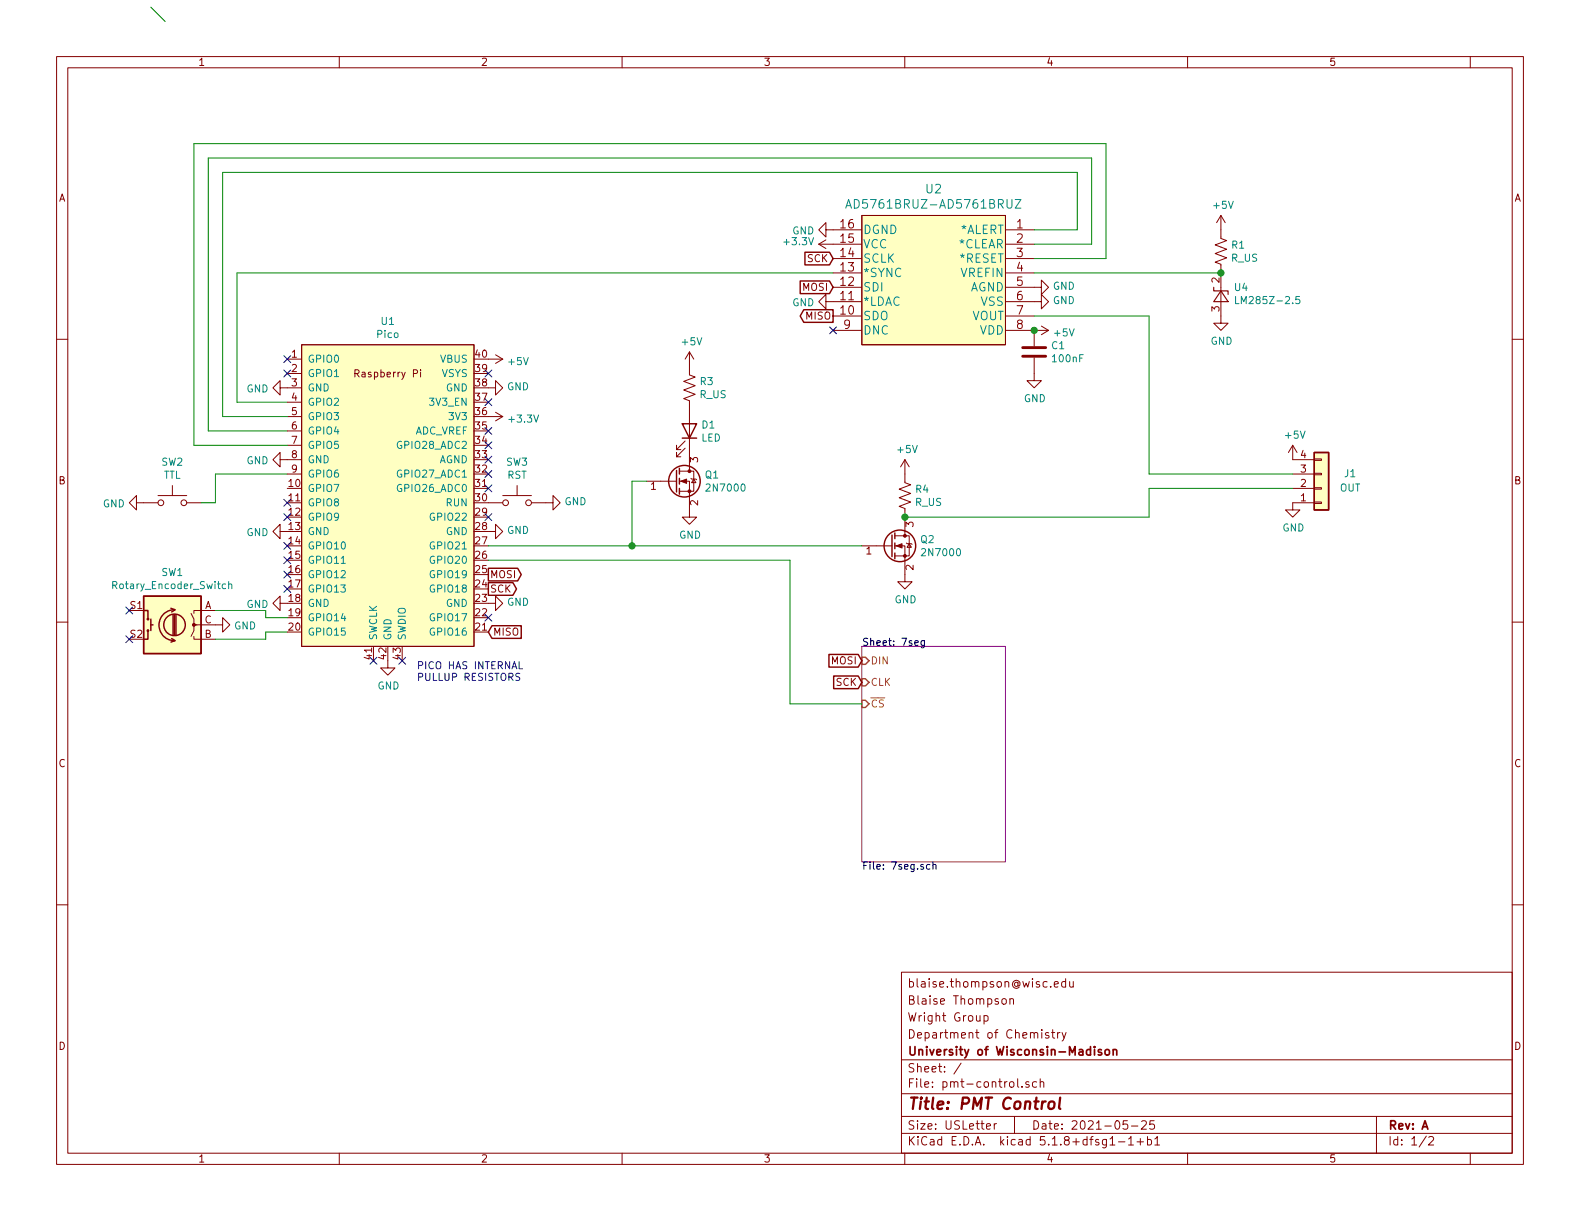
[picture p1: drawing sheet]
EESchema Schematic File Version 4
EELAYER 30 0
EELAYER END
$Descr USLetter 11000 8500
encoding utf-8
Sheet 1 2
Title "PMT Control"
Date "2021-05-25"
Rev "A"
Comp "University of Wisconsin-Madison"
Comment1 "Department of Chemistry"
Comment2 "Wright Group"
Comment3 "Blaise Thompson"
Comment4 "blaise.thompson@wisc.edu"
$EndDescr
$Comp
L Device:Rotary_Encoder_Switch SW1
U 1 1
P 1200 4350
F 0 "SW1" H 1200 4717 50  0000 C CNN
F 1 "Rotary_Encoder_Switch" H 1200 4626 50  0000 C CNN
F 2 "Rotary_Encoder:RotaryEncoder_Alps_EC11E-Switch_Vertical_H20mm" H 1050 4510 50  0001 C CNN
F 3 "~" H 1200 4610 50  0001 C CNN
	1    1200 4350
	-1   0    0    -1  
$EndComp
NoConn ~ 900  4250
NoConn ~ 900  4450
$Comp
L power:GND #PWR0107
U 1 1
P 1500 4350
F 0 "#PWR0107" H 1500 4100 50  0001 C CNN
F 1 "GND" V 1505 4222 50  0000 R CNN
F 2 "" H 1500 4350 50  0001 C CNN
F 3 "" H 1500 4350 50  0001 C CNN
	1    1500 4350
	0    -1   1    0   
$EndComp
$Sheet
S 6000 4500 1000 1500
U 60104CB0
F0 "7seg" 50
F1 "7seg.sch" 50
F2 "DIN" I L 6000 4600 50 
F3 "CLK" I L 6000 4750 50 
F4 "~CS~" I L 6000 4900 50 
$EndSheet
Text GLabel 6000 4750 0    50   Input ~ 0
SCK
Text GLabel 6000 4600 0    50   Input ~ 0
MOSI
$Comp
L Connector_Generic:Conn_01x04 J1
U 1 1
P 9200 3400
F 0 "J1" H 9400 3300 50  0000 C CNN
F 1 "OUT" H 9400 3400 50  0000 C CNN
F 2 "Connector_Molex:Molex_KK-254_AE-6410-04A_1x04_P2.54mm_Vertical" H 9200 3400 50  0001 C CNN
F 3 "~" H 9200 3400 50  0001 C CNN
	1    9200 3400
	1    0    0    1   
$EndComp
$Comp
L power:GND #PWR0101
U 1 1
P 9000 3500
F 0 "#PWR0101" H 9000 3250 50  0001 C CNN
F 1 "GND" H 9005 3327 50  0000 C CNN
F 2 "" H 9000 3500 50  0001 C CNN
F 3 "" H 9000 3500 50  0001 C CNN
	1    9000 3500
	1    0    0    -1  
$EndComp
$Comp
L power:+5V #PWR0102
U 1 1
P 9000 3200
F 0 "#PWR0102" H 9000 3050 50  0001 C CNN
F 1 "+5V" H 9015 3373 50  0000 C CNN
F 2 "" H 9000 3200 50  0001 C CNN
F 3 "" H 9000 3200 50  0001 C CNN
	1    9000 3200
	1    0    0    -1  
$EndComp
$Comp
L power:GND #PWR0103
U 1 1
P 3400 2700
F 0 "#PWR0103" H 3400 2450 50  0001 C CNN
F 1 "GND" V 3405 2572 50  0000 R CNN
F 2 "" H 3400 2700 50  0001 C CNN
F 3 "" H 3400 2700 50  0001 C CNN
	1    3400 2700
	0    -1   -1   0   
$EndComp
$Comp
L power:GND #PWR0104
U 1 1
P 3400 3700
F 0 "#PWR0104" H 3400 3450 50  0001 C CNN
F 1 "GND" V 3405 3572 50  0000 R CNN
F 2 "" H 3400 3700 50  0001 C CNN
F 3 "" H 3400 3700 50  0001 C CNN
	1    3400 3700
	0    -1   -1   0   
$EndComp
$Comp
L power:+3.3V #PWR0105
U 1 1
P 3400 2900
F 0 "#PWR0105" H 3400 2750 50  0001 C CNN
F 1 "+3.3V" V 3415 3028 50  0000 L CNN
F 2 "" H 3400 2900 50  0001 C CNN
F 3 "" H 3400 2900 50  0001 C CNN
	1    3400 2900
	0    1    1    0   
$EndComp
$Comp
L power:+5V #PWR0106
U 1 1
P 3400 2500
F 0 "#PWR0106" H 3400 2350 50  0001 C CNN
F 1 "+5V" V 3415 2628 50  0000 L CNN
F 2 "" H 3400 2500 50  0001 C CNN
F 3 "" H 3400 2500 50  0001 C CNN
	1    3400 2500
	0    1    1    0   
$EndComp
NoConn ~ 3400 2600
NoConn ~ 3400 2800
NoConn ~ 3400 3000
NoConn ~ 3400 3100
NoConn ~ 3400 3200
NoConn ~ 3400 3300
NoConn ~ 3400 3400
$Comp
L power:GND #PWR0108
U 1 1
P 3400 4200
F 0 "#PWR0108" H 3400 3950 50  0001 C CNN
F 1 "GND" V 3405 4072 50  0000 R CNN
F 2 "" H 3400 4200 50  0001 C CNN
F 3 "" H 3400 4200 50  0001 C CNN
	1    3400 4200
	0    -1   -1   0   
$EndComp
NoConn ~ 2000 4100
NoConn ~ 2000 4000
NoConn ~ 2000 3900
NoConn ~ 2000 3800
NoConn ~ 2000 3600
NoConn ~ 2000 3500
NoConn ~ 2000 2600
NoConn ~ 2000 2500
$Comp
L power:GND #PWR0109
U 1 1
P 2000 2700
F 0 "#PWR0109" H 2000 2450 50  0001 C CNN
F 1 "GND" V 2005 2572 50  0000 R CNN
F 2 "" H 2000 2700 50  0001 C CNN
F 3 "" H 2000 2700 50  0001 C CNN
	1    2000 2700
	0    1    1    0   
$EndComp
$Comp
L power:GND #PWR0110
U 1 1
P 2000 3200
F 0 "#PWR0110" H 2000 2950 50  0001 C CNN
F 1 "GND" V 2005 3072 50  0000 R CNN
F 2 "" H 2000 3200 50  0001 C CNN
F 3 "" H 2000 3200 50  0001 C CNN
	1    2000 3200
	0    1    1    0   
$EndComp
$Comp
L power:GND #PWR0112
U 1 1
P 2000 3700
F 0 "#PWR0112" H 2000 3450 50  0001 C CNN
F 1 "GND" V 2005 3572 50  0000 R CNN
F 2 "" H 2000 3700 50  0001 C CNN
F 3 "" H 2000 3700 50  0001 C CNN
	1    2000 3700
	0    1    1    0   
$EndComp
$Comp
L power:GND #PWR0117
U 1 1
P 2000 4200
F 0 "#PWR0117" H 2000 3950 50  0001 C CNN
F 1 "GND" V 2005 4072 50  0000 R CNN
F 2 "" H 2000 4200 50  0001 C CNN
F 3 "" H 2000 4200 50  0001 C CNN
	1    2000 4200
	0    1    1    0   
$EndComp
NoConn ~ 2600 4600
NoConn ~ 2800 4600
$Comp
L power:GND #PWR0118
U 1 1
P 2700 4600
F 0 "#PWR0118" H 2700 4350 50  0001 C CNN
F 1 "GND" H 2705 4427 50  0000 C CNN
F 2 "" H 2700 4600 50  0001 C CNN
F 3 "" H 2700 4600 50  0001 C CNN
	1    2700 4600
	1    0    0    -1  
$EndComp
Text GLabel 3400 4000 2    50   Output ~ 0
MOSI
Text GLabel 3400 4100 2    50   Output ~ 0
SCK
NoConn ~ 3400 4300
$Comp
L AD5761:AD5761BRUZ-AD5761BRUZ U2
U 1 1
P 6500 1950
F 0 "U2" H 6500 2587 60  0000 C CNN
F 1 "AD5761BRUZ-AD5761BRUZ" H 6500 2481 60  0000 C CNN
F 2 "Package_SO:TSSOP-16_4.4x5mm_P0.65mm" H 6500 1950 60  0001 C CNN
F 3 "" H 8250 1000 60  0000 C CNN
	1    6500 1950
	-1   0    0    -1  
$EndComp
Text GLabel 5800 1800 0    50   Input ~ 0
SCK
$Comp
L power:GND #PWR0119
U 1 1
P 5800 1600
F 0 "#PWR0119" H 5800 1350 50  0001 C CNN
F 1 "GND" V 5805 1472 50  0000 R CNN
F 2 "" H 5800 1600 50  0001 C CNN
F 3 "" H 5800 1600 50  0001 C CNN
	1    5800 1600
	0    1    1    0   
$EndComp
$Comp
L power:GND #PWR0120
U 1 1
P 7200 2000
F 0 "#PWR0120" H 7200 1750 50  0001 C CNN
F 1 "GND" V 7205 1872 50  0000 R CNN
F 2 "" H 7200 2000 50  0001 C CNN
F 3 "" H 7200 2000 50  0001 C CNN
	1    7200 2000
	0    -1   -1   0   
$EndComp
$Comp
L power:+5V #PWR0121
U 1 1
P 7200 2300
F 0 "#PWR0121" H 7200 2150 50  0001 C CNN
F 1 "+5V" V 7215 2428 50  0000 L CNN
F 2 "" H 7200 2300 50  0001 C CNN
F 3 "" H 7200 2300 50  0001 C CNN
	1    7200 2300
	0    1    1    0   
$EndComp
$Comp
L Device:C C1
U 1 1
P 7200 2450
F 0 "C1" H 7315 2496 50  0000 L CNN
F 1 "100nF" H 7315 2405 50  0000 L CNN
F 2 "Capacitor_SMD:C_1206_3216Metric_Pad1.33x1.80mm_HandSolder" H 7238 2300 50  0001 C CNN
F 3 "~" H 7200 2450 50  0001 C CNN
	1    7200 2450
	1    0    0    -1  
$EndComp
Connection ~ 7200 2300
$Comp
L power:GND #PWR0122
U 1 1
P 7200 2600
F 0 "#PWR0122" H 7200 2350 50  0001 C CNN
F 1 "GND" H 7205 2427 50  0000 C CNN
F 2 "" H 7200 2600 50  0001 C CNN
F 3 "" H 7200 2600 50  0001 C CNN
	1    7200 2600
	1    0    0    -1  
$EndComp
$Comp
L power:GND #PWR0123
U 1 1
P 7200 2100
F 0 "#PWR0123" H 7200 1850 50  0001 C CNN
F 1 "GND" V 7205 1972 50  0000 R CNN
F 2 "" H 7200 2100 50  0001 C CNN
F 3 "" H 7200 2100 50  0001 C CNN
	1    7200 2100
	0    -1   -1   0   
$EndComp
$Comp
L Reference_Voltage:LM285Z-2.5 U4
U 1 1
P 8500 2050
F 0 "U4" V 8546 1962 50  0000 R CNN
F 1 "LM285Z-2.5" V 8455 1962 50  0000 R CNN
F 2 "Package_TO_SOT_THT:TO-92_Inline" H 8500 1850 50  0001 C CIN
F 3 "http://www.onsemi.com/pub_link/Collateral/LM285-D.PDF" H 8500 2050 50  0001 C CIN
	1    8500 2050
	0    -1   -1   0   
$EndComp
Wire Wire Line
	7200 1900 8500 1900
$Comp
L Device:R_US R1
U 1 1
P 8500 1750
F 0 "R1" H 8568 1796 50  0000 L CNN
F 1 "R_US" H 8568 1705 50  0000 L CNN
F 2 "Resistor_SMD:R_1206_3216Metric_Pad1.30x1.75mm_HandSolder" V 8540 1740 50  0001 C CNN
F 3 "~" H 8500 1750 50  0001 C CNN
	1    8500 1750
	1    0    0    -1  
$EndComp
$Comp
L power:+5V #PWR0125
U 1 1
P 8500 1600
F 0 "#PWR0125" H 8500 1450 50  0001 C CNN
F 1 "+5V" H 8515 1773 50  0000 C CNN
F 2 "" H 8500 1600 50  0001 C CNN
F 3 "" H 8500 1600 50  0001 C CNN
	1    8500 1600
	1    0    0    -1  
$EndComp
Connection ~ 8500 1900
$Comp
L power:GND #PWR0126
U 1 1
P 8500 2200
F 0 "#PWR0126" H 8500 1950 50  0001 C CNN
F 1 "GND" H 8505 2027 50  0000 C CNN
F 2 "" H 8500 2200 50  0001 C CNN
F 3 "" H 8500 2200 50  0001 C CNN
	1    8500 2200
	1    0    0    -1  
$EndComp
Wire Wire Line
	7200 2200 8000 2200
Wire Wire Line
	8000 2200 8000 3300
Wire Wire Line
	8000 3300 9000 3300
$Comp
L Device:Q_NMOS_GSD Q2
U 1 1
P 6200 3800
F 0 "Q2" H 6404 3846 50  0000 L CNN
F 1 "2N7000" H 6404 3755 50  0000 L CNN
F 2 "Package_TO_SOT_SMD:SOT-23_Handsoldering" H 6400 3900 50  0001 C CNN
F 3 "~" H 6200 3800 50  0001 C CNN
	1    6200 3800
	1    0    0    -1  
$EndComp
$Comp
L Device:R_US R4
U 1 1
P 6300 3450
F 0 "R4" H 6368 3496 50  0000 L CNN
F 1 "R_US" H 6368 3405 50  0000 L CNN
F 2 "Resistor_SMD:R_1206_3216Metric_Pad1.30x1.75mm_HandSolder" V 6340 3440 50  0001 C CNN
F 3 "~" H 6300 3450 50  0001 C CNN
	1    6300 3450
	1    0    0    -1  
$EndComp
$Comp
L power:GND #PWR0127
U 1 1
P 6300 4000
F 0 "#PWR0127" H 6300 3750 50  0001 C CNN
F 1 "GND" H 6305 3827 50  0000 C CNN
F 2 "" H 6300 4000 50  0001 C CNN
F 3 "" H 6300 4000 50  0001 C CNN
	1    6300 4000
	1    0    0    -1  
$EndComp
$Comp
L power:+5V #PWR0128
U 1 1
P 6300 3300
F 0 "#PWR0128" H 6300 3150 50  0001 C CNN
F 1 "+5V" H 6315 3473 50  0000 C CNN
F 2 "" H 6300 3300 50  0001 C CNN
F 3 "" H 6300 3300 50  0001 C CNN
	1    6300 3300
	1    0    0    -1  
$EndComp
Text GLabel 5800 2000 0    50   Input ~ 0
MOSI
$Comp
L power:GND #PWR0129
U 1 1
P 5800 2100
F 0 "#PWR0129" H 5800 1850 50  0001 C CNN
F 1 "GND" V 5805 1972 50  0000 R CNN
F 2 "" H 5800 2100 50  0001 C CNN
F 3 "" H 5800 2100 50  0001 C CNN
	1    5800 2100
	0    1    1    0   
$EndComp
Text GLabel 5800 2200 0    50   Output ~ 0
MISO
NoConn ~ 5800 2300
Text GLabel 3400 4400 2    50   Input ~ 0
MISO
$Comp
L power:+3.3V #PWR0130
U 1 1
P 5800 1700
F 0 "#PWR0130" H 5800 1550 50  0001 C CNN
F 1 "+3.3V" V 5815 1828 50  0000 L CNN
F 2 "" H 5800 1700 50  0001 C CNN
F 3 "" H 5800 1700 50  0001 C CNN
	1    5800 1700
	0    -1   -1   0   
$EndComp
NoConn ~ 3400 3600
Wire Wire Line
	5800 1900 1650 1900
Wire Wire Line
	1650 1900 1650 2800
Wire Wire Line
	1650 2800 2000 2800
Wire Wire Line
	7200 1600 7500 1600
Wire Wire Line
	7500 1600 7500 1200
Wire Wire Line
	7500 1200 1550 1200
Wire Wire Line
	1550 1200 1550 2900
Wire Wire Line
	1550 2900 2000 2900
Wire Wire Line
	2000 3000 1450 3000
Wire Wire Line
	1450 3000 1450 1100
Wire Wire Line
	1450 1100 7600 1100
Wire Wire Line
	7600 1100 7600 1700
Wire Wire Line
	7600 1700 7200 1700
Wire Wire Line
	7200 1800 7700 1800
Wire Wire Line
	7700 1800 7700 1000
Wire Wire Line
	7700 1000 1350 1000
Wire Wire Line
	1350 1000 1350 3100
Wire Wire Line
	1350 3100 2000 3100
Text Notes 2900 4750 0    50   ~ 0
PICO HAS INTERNAL\nPULLUP RESISTORS
$Comp
L Switch:SW_Push SW3
U 1 1
P 3600 3500
F 0 "SW3" H 3600 3785 50  0000 C CNN
F 1 "RST" H 3600 3694 50  0000 C CNN
F 2 "footprints:SW_PTS526_SM08_SMTR2_LFS" H 3600 3700 50  0001 C CNN
F 3 "~" H 3600 3700 50  0001 C CNN
	1    3600 3500
	1    0    0    -1  
$EndComp
$Comp
L power:GND #PWR0131
U 1 1
P 3800 3500
F 0 "#PWR0131" H 3800 3250 50  0001 C CNN
F 1 "GND" V 3805 3372 50  0000 R CNN
F 2 "" H 3800 3500 50  0001 C CNN
F 3 "" H 3800 3500 50  0001 C CNN
	1    3800 3500
	0    -1   -1   0   
$EndComp
Wire Wire Line
	6000 4900 5500 4900
Wire Wire Line
	5500 4900 5500 3900
Wire Wire Line
	8000 3600 8000 3400
Wire Wire Line
	8000 3400 9000 3400
Connection ~ 6300 3600
Wire Wire Line
	6300 3600 8000 3600
$Comp
L Switch:SW_Push SW2
U 1 1
P 1200 3500
F 0 "SW2" H 1200 3785 50  0000 C CNN
F 1 "TTL" H 1200 3694 50  0000 C CNN
F 2 "footprints:SW_PTS526_SM08_SMTR2_LFS" H 1200 3700 50  0001 C CNN
F 3 "~" H 1200 3700 50  0001 C CNN
	1    1200 3500
	1    0    0    -1  
$EndComp
Wire Wire Line
	2000 3300 1500 3300
Wire Wire Line
	1500 3300 1500 3500
Wire Wire Line
	1500 3500 1400 3500
$Comp
L power:GND #PWR0132
U 1 1
P 1000 3500
F 0 "#PWR0132" H 1000 3250 50  0001 C CNN
F 1 "GND" V 1005 3372 50  0000 R CNN
F 2 "" H 1000 3500 50  0001 C CNN
F 3 "" H 1000 3500 50  0001 C CNN
	1    1000 3500
	0    1    1    0   
$EndComp
$Comp
L Device:Q_NMOS_GSD Q1
U 1 1
P 4700 3350
F 0 "Q1" H 4904 3396 50  0000 L CNN
F 1 "2N7000" H 4904 3305 50  0000 L CNN
F 2 "Package_TO_SOT_SMD:SOT-23_Handsoldering" H 4900 3450 50  0001 C CNN
F 3 "~" H 4700 3350 50  0001 C CNN
	1    4700 3350
	1    0    0    -1  
$EndComp
$Comp
L power:GND #PWR0133
U 1 1
P 4800 3550
F 0 "#PWR0133" H 4800 3300 50  0001 C CNN
F 1 "GND" H 4805 3377 50  0000 C CNN
F 2 "" H 4800 3550 50  0001 C CNN
F 3 "" H 4800 3550 50  0001 C CNN
	1    4800 3550
	1    0    0    -1  
$EndComp
$Comp
L Device:R_US R3
U 1 1
P 4800 2700
F 0 "R3" H 4868 2746 50  0000 L CNN
F 1 "R_US" H 4868 2655 50  0000 L CNN
F 2 "Resistor_SMD:R_1206_3216Metric_Pad1.30x1.75mm_HandSolder" V 4840 2690 50  0001 C CNN
F 3 "~" H 4800 2700 50  0001 C CNN
	1    4800 2700
	1    0    0    -1  
$EndComp
$Comp
L Device:LED D1
U 1 1
P 4800 3000
F 0 "D1" V 4839 3080 50  0000 L CNN
F 1 "LED" V 4748 3080 50  0000 L CNN
F 2 "LED_SMD:LED_1206_3216Metric_Pad1.42x1.75mm_HandSolder" H 4800 3000 50  0001 C CNN
F 3 "~" H 4800 3000 50  0001 C CNN
	1    4800 3000
	0    1    -1   0   
$EndComp
$Comp
L power:+5V #PWR0134
U 1 1
P 4800 2550
F 0 "#PWR0134" H 4800 2400 50  0001 C CNN
F 1 "+5V" H 4815 2723 50  0000 C CNN
F 2 "" H 4800 2550 50  0001 C CNN
F 3 "" H 4800 2550 50  0001 C CNN
	1    4800 2550
	1    0    0    -1  
$EndComp
Wire Wire Line
	4500 3350 4400 3350
Wire Wire Line
	4400 3350 4400 3800
Connection ~ 4400 3800
Wire Wire Line
	4400 3800 6000 3800
Wire Wire Line
	5500 3900 3400 3900
Wire Wire Line
	3400 3800 4400 3800
$Comp
L MCU_RaspberryPi_and_Boards:Pico U1
U 1 1
P 2700 3450
F 0 "U1" H 2700 4665 50  0000 C CNN
F 1 "Pico" H 2700 4574 50  0000 C CNN
F 2 "footprints:RPi_Pico_SMD_TH" V 2700 3450 50  0001 C CNN
F 3 "" H 2700 3450 50  0001 C CNN
	1    2700 3450
	1    0    0    -1  
$EndComp
Wire Wire Line
	2000 4400 1850 4400
Wire Wire Line
	1850 4400 1850 4450
Wire Wire Line
	1850 4450 1500 4450
Wire Wire Line
	1500 4250 1850 4250
Wire Wire Line
	1850 4250 1850 4300
Wire Wire Line
	1850 4300 2000 4300
Entry Wire Line
	1050 50   1150 150 
$EndSCHEMATC
